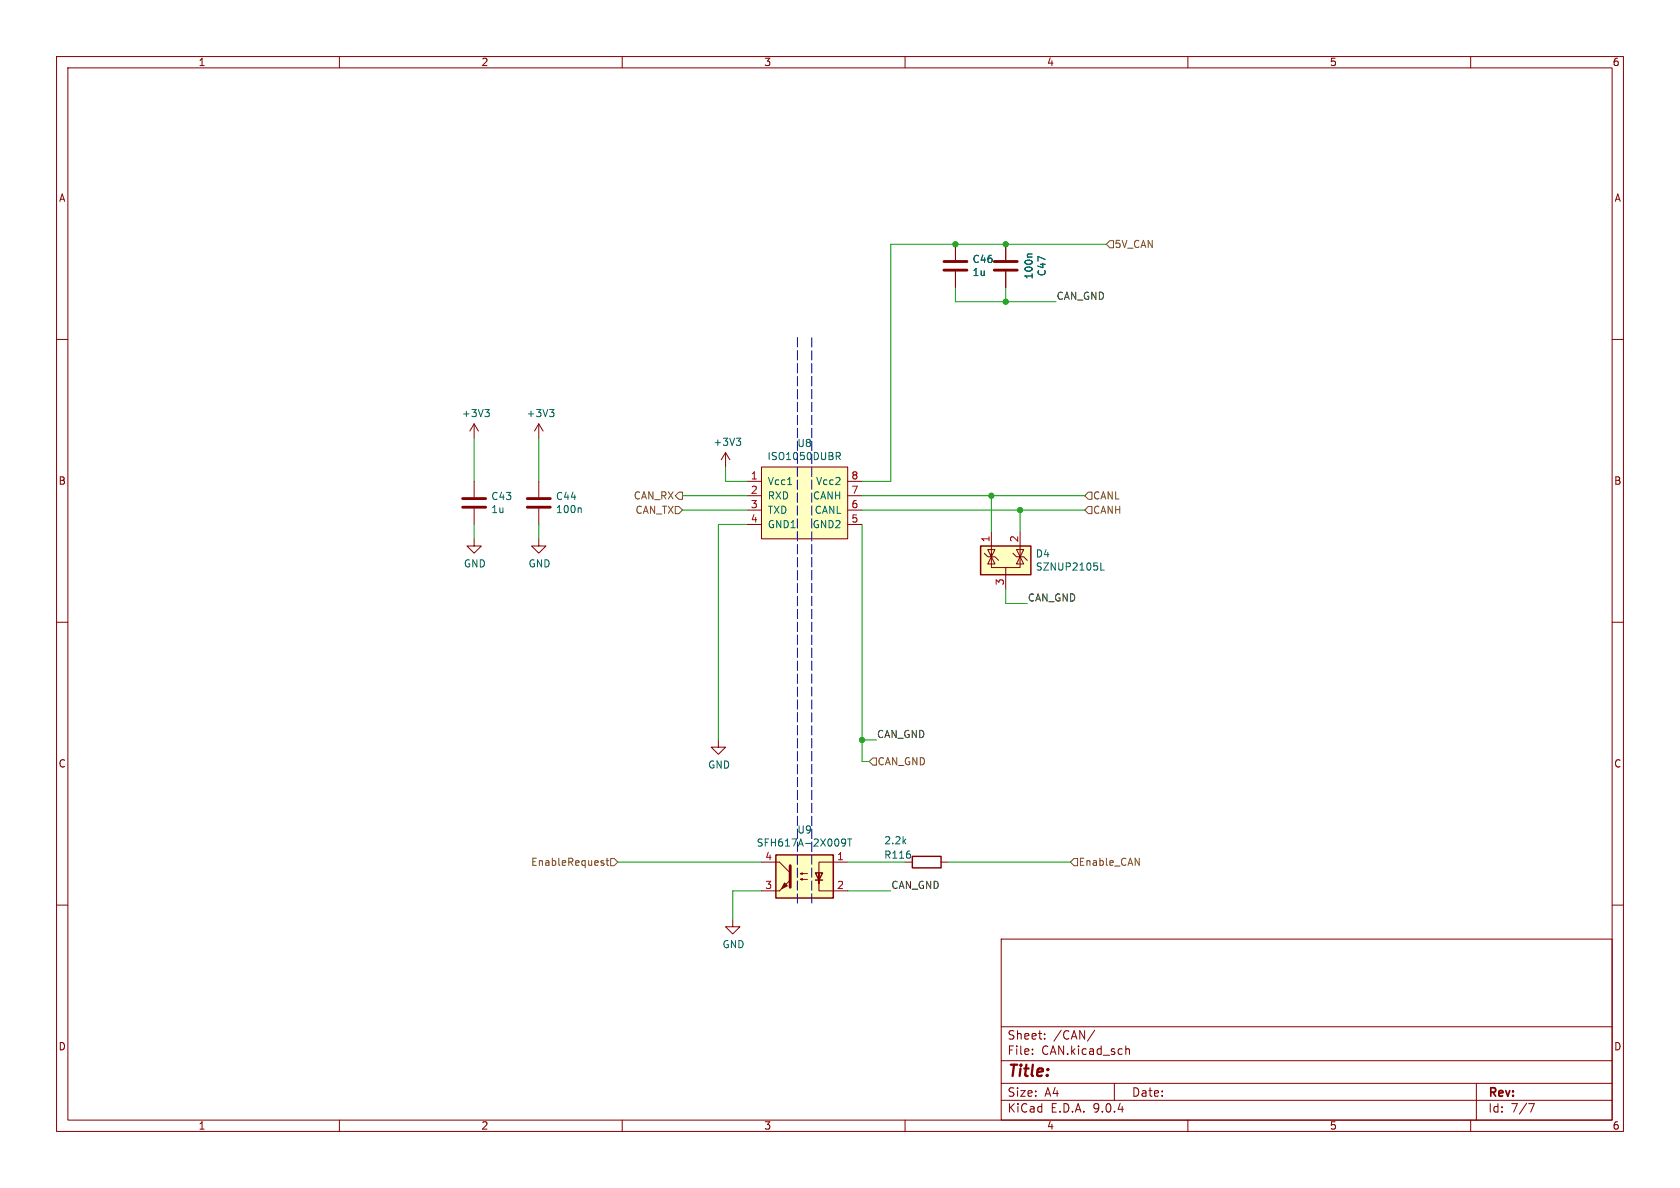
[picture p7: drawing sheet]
<svg xmlns="http://www.w3.org/2000/svg" width="297mm" height="210mm" viewBox="0 0 297 210" stroke-linecap="round" stroke-linejoin="round" font-family="sans-serif">
<g fill="none" stroke="#840000" stroke-width=".18">
<path d="M10 10h277v190h-277zM12 12h273v186h-273zM60 10v2M110 10v2M160 10v2M210 10v2M260 10v2M168.9 43.2v2.8M168.9 48v2.8M10 60h2M83.8 74.9l-.7 1.3M83.8 74.9l.8 1.3"/>
<path d="M83.8 74.9v2.6M95.2 74.9l-.7 1.3M95.2 74.9l.8 1.3M95.2 74.9v2.6M285 60h2M83.8 95.3v1.2h1.3l-1.3 1.3-1.3-1.3h1.3M83.8 85.1v2.8M83.8 89.9v2.8M95.2 95.3v1.2h1.3l-1.3 1.3-1.2-1.3h1.2M95.2 85.1v2.8M95.2 89.9v2.8M128.3 80l-.8 1.3"/>
<path d="M128.3 80l.7 1.3M128.3 80v2.6M10 110h2M285 110h2M10 160h2M129.5 162.6v1.2h1.3l-1.3 1.3-1.2-1.3h1.2M177 166h108v32h-108zM285 160h2M60 198v2M110 198v2M160 198v2M177 194.5h108"/>
<path d="M177 191.5h108M177 187.5h108M177 181.5h108M182.5 186.3v.1M182.5 185.5v.1M184.7 183.6v.1M184.7 182.8v.1M193.5 182.1l-1.3 2M197 191.5v3M199 184.9v1.5M199 185.5l.2-.1 .4 .1 .1 .9M210 198v2"/>
<path d="M260 198v2M261 191.5v6.5M270.2 195.1h1l-.6 1.5"/>
</g>
<path d="M85.7 72.4h.8l-.4 .5M86.3 72.9l.2 .2v.3l-.2 .3M97.1 72.4h.8l-.4 .5M97.7 72.9l.2 .2v.3l-.2 .3M130.2 77.5h.7l-.4 .4M130.7 77.9l.2 .3v.3l-.2 .2M102.6 89.8l.2 .2v.6" fill="none" stroke="#006464" stroke-width=".18"/>
<path d="M166.9 46.2h4M166.9 47.8h4M81.8 88.1h4.1M81.8 89.7h4.1M93.2 88.1h4.1M93.2 89.7h4.1" fill="none" stroke="#840000" stroke-width=".51"/>
<path d="M134.6 82.6h15.3v12.7h-15.3z" fill="#ffffc2"/>
<path d="M132.1 85.1h2.5M132.1 87.6h2.5M132.1 90.2h2.5M132.1 92.7h2.5M134.6 82.6h15.3v12.7h-15.3zM149.9 85.1h2.5M149.9 87.6h2.5M149.9 90.2h2.5M149.9 92.7h2.5" fill="none" stroke="#840000" stroke-width=".18"/>
<path d="M147.8 80h.5l.3 .2-.2 .4h-.6M139.2 85.7h.8M148.1 80.6l.5 .6" fill="none" stroke="#006464" stroke-width=".18"/>
<path d="M137.2 151.1h10.1v7.7h-10.1z" fill="#ffffc2"/>
<path d="M137.2 151.1h10.1v7.7h-10.1zM144.1 154.3h1.3l-.6 1.3zM144.1 155.6h1.3M161.3 151.4h5.1v2h-5.1z" fill="none" stroke="#840000" stroke-width=".25"/>
<path d="M134.6 152.4h3.2l1.9 1.9M134.6 157.5h3.2M141.5 154.4l.4-.1v.3l-.4-.2h1.2M141.5 155.4l.4-.1v.3l-.4-.2h1.2M144.8 155.6v1.9h5.1M149.9 152.4h-5.1v3.8v-1.9M160 152.4h1.3M166.4 152.4h1.2" fill="none" stroke="#840000" stroke-width=".18"/>
<path d="M139.7 153v3.8" fill="none" stroke="#840000" stroke-width=".51"/>
<g fill="#840000" stroke="#840000" stroke-width=".18">
<path d="M138.7 156.1l.5 .5-1 .5z"/>
<path d="M137.8 157.5l1.9-1.9z"/>
</g>
<path d="M149.5 148.9l-.2 .2h-.3l-.2-.2 .1-.5 .4-.1 .1 .1a.84 .84 0 0 1-.3 1.2h-.2M149.9 148.3h.7M150.2 148.3v1.3" fill="none" stroke="#006464" stroke-width=".18"/>
<path d="M173.4 96.5h8.8v5.1h-8.8z" fill="#ffffc2"/>
<path d="M173.4 96.5h8.8v5.1h-8.8z" fill="none" stroke="#840000" stroke-width=".25"/>
<g fill="none" stroke="#840000" stroke-width=".18">
<path d="M168.9 43.2v2.8M168.9 48v2.8M177.8 43.2v2.8M177.8 48v2.8M174 97.8l.6 .6h1.3l.6 .7M175.3 98.4v1.9h5v-1.9M175.3 98.4l.6 1.3h-1.3zM175.3 97.8v.6l.6-1.2h-1.3l.7 1.2M175.3 94v4.4M179.1 97.8l.6 .6h1.3l.6 .7M179.7 97.2h1.3l-.7 1.2zM180.3 98.4l.7 1.3h-1.3z"/>
<path d="M180.3 94v4.4M177.8 100.3v3.8M127 130.8v1.3h1.3l-1.3 1.3-1.3-1.3h1.3"/>
</g>
<path d="M182.5 44.9h-.7l-.2 .2M194.6 99.5v1.3h.6" fill="none" stroke="#006464" stroke-width=".18"/>
<path d="M175.8 47.8h4M175.8 46.2h4" fill="none" stroke="#840000" stroke-width=".51"/>
<g fill="none" stroke="#725600" stroke-width=".18">
<path d="M196.2 42.5h.6v1.3h-.6l-.6-.6zM119.4 89.5h.6l.6 .7-.6 .6h-.6zM120 87h.6v1.3h-.6l-.6-.7zM192.4 87h.6v1.3h-.6l-.6-.7zM192.4 89.5h.6v1.3h-.6l-.6-.6zM154.3 134h.6v1.3h-.6l-.6-.7zM106.4 152.6h.3l.1 .2-.2 .2h-.2M106.4 152.1l.3 .1M107.1 152.1h.5M107.3 151.7v1.1l.3 .2M107.9 151.8h.7l.6 .6-.6 .6h-.7zM189.9 151.8h.6v1.2h-.6l-.7-.6z"/>
<path d="M200.7 151.7l.7 1.3v-1.3"/>
</g>
<path d="M141 59.7v100.3M143.5 59.7v100.3" fill="none" stroke="#0000c2" stroke-width=".18" stroke-dasharray="1.7 .6"/>
<g fill="none" stroke="#009600" stroke-width=".18">
<path d="M168.9 50.8v2.5h17.8M177.8 50.8v2.5M195.6 43.2h-38.1v41.9h-5.1M83.8 77.5v7.6M95.2 77.5v7.6M83.8 92.7v2.6M95.2 92.7v2.6M120.6 87.6h11.5M120.6 90.2h11.5M128.3 82.6v2.5h3.8M132.1 92.7h-5.1v38.1M152.4 92.7v41.9h1.3"/>
<path d="M152.4 87.6h39.4M152.4 90.2h39.4M175.3 87.6v6.4M180.3 90.2v3.8M177.8 104.1v2.6h3.8M152.4 130.8h2.5M109.2 152.4h25.4M134.6 157.5h-5.1v5.1M149.9 152.4h10.1M149.9 157.5h7.6M167.6 152.4h21.6"/>
</g>
<g fill="#009600" stroke="#009600" stroke-width=".18">
<circle cx="168.9" cy="43.2" r=".46"/>
<circle cx="177.8" cy="43.2" r=".46"/>
<circle cx="177.8" cy="53.3" r=".46"/>
<circle cx="180.3" cy="90.2" r=".46"/>
<circle cx="175.3" cy="87.6" r=".46"/>
<circle cx="152.4" cy="130.8" r=".46"/>
</g>
<text font-size="2.8" fill="#840000" x="178" y="190.9">Title:</text>
<g font-size="2.1" fill="#840000">
<text x="178" y="184">Sheet:</text>
<text x="186.2" y="184">/CAN/</text>
<text x="178" y="186.7">File:</text>
<text x="184.1" y="186.7">CAN.kicad_sch</text>
<text x="178" y="196.9">KiCad</text>
<text x="178" y="194.1">Size:</text>
<text x="184.7" y="194.1">A4</text>
<text x="185.7" y="196.9">E.D.A.</text>
<text x="193.3" y="196.9">9.0.4</text>
<text x="200" y="194.1">Date:</text>
<text x="263" y="194.3">Rev:</text>
<text x="263" y="196.9">Id:</text>
<text x="267.1" y="196.9">7/7</text>
</g>
<g font-size="1.8" fill="#840000">
<text x="35" y="11.9">1</text>
<text x="85" y="11.9">2</text>
<text x="135" y="11.9">3</text>
<text x="185" y="11.9">4</text>
<text x="235" y="11.9">5</text>
<text x="285" y="11.9">6</text>
<text x="10.3" y="35.9">A</text>
<text x="285.3" y="35.9">A</text>
<text x="10.3" y="85.9">B</text>
<text x="285.3" y="85.9">B</text>
<text x="10.3" y="135.9">C</text>
<text x="285.3" y="135.9">C</text>
<text x="10.3" y="185.9">D</text>
<text x="285.3" y="185.9">D</text>
<text x="35" y="199.9">1</text>
<text x="85" y="199.9">2</text>
<text x="135" y="199.9">3</text>
<text x="185" y="199.9">4</text>
<text x="235" y="199.9">5</text>
<text x="285" y="199.9">6</text>
</g>
<g font-size="1.8" fill="#006464">
<text x="171.8" y="46.7">C46</text>
<text x="171.8" y="49">1u</text>
<text x="182.8" y="49.5" transform="rotate(-90 182.8 49.5)">100n</text>
<text x="185.1" y="48.9" transform="rotate(-90 185.1 48.9)">C47</text>
<text x="81.6" y="73.9">+3V3</text>
<text x="93" y="73.9">+3V3</text>
<text x="126" y="79">+3V3</text>
<text x="135.6" y="81.5">ISO1050DUBR</text>
<text x="140.9" y="79.2">U8</text>
<text x="86.8" y="88.6">C43</text>
<text x="98.2" y="88.6">C44</text>
<text x="135.6" y="86">Vcc1</text>
<text x="135.6" y="88.5">RXD</text>
<text x="143.6" y="88.5">CANH</text>
<text x="144.2" y="86">Vcc2</text>
<text x="86.8" y="90.9">1u</text>
<text x="98.2" y="90.9">100n</text>
<text x="135.6" y="91">TXD</text>
<text x="135.6" y="93.6">GND1</text>
<text x="143.6" y="93.6">GND2</text>
<text x="143.9" y="91">CANL</text>
<text x="81.9" y="100.5">GND</text>
<text x="93.3" y="100.5">GND</text>
<text x="183" y="98.8">D4</text>
<text x="183" y="101.1">SZNUP2105L</text>
<text x="125.1" y="136.1">GND</text>
<text x="133.7" y="149.9">SFH617A-2X009T</text>
<text x="140.9" y="147.5">U9</text>
<text x="156.2" y="149.5">2.2k</text>
<text x="156.2" y="152">R116</text>
<text x="127.6" y="167.8">GND</text>
</g>
<g font-size="1.8" fill="#725600">
<text x="197" y="44">5V_CAN</text>
<text x="111.9" y="88.5">CAN_RX</text>
<text x="193.1" y="88.5">CANL</text>
<text x="112.2" y="91">CAN_TX</text>
<text x="193.1" y="91">CANH</text>
<text x="155" y="135.5">CAN_GND</text>
<text x="93.8" y="153.3">EnableRequest</text>
<text x="190.6" y="153.3">Enable_CAN</text>
</g>
<g font-size="1.8" fill="#0f0f0f">
<text x="186.7" y="53.1">CAN_GND</text>
<text x="181.6" y="106.4">CAN_GND</text>
<text x="154.9" y="130.5">CAN_GND</text>
<text x="157.5" y="157.2">CAN_GND</text>
</g>
<g font-size="1.8" fill="#a90000">
<text x="132.6" y="84.8">1</text>
<text x="132.6" y="87.4">2</text>
<text x="132.6" y="89.9">3</text>
<text x="150.4" y="84.8">8</text>
<text x="150.4" y="87.4">7</text>
<text x="150.4" y="89.9">6</text>
<text x="132.6" y="92.5">4</text>
<text x="150.4" y="92.5">5</text>
<text x="175" y="96" transform="rotate(-90 175 96)">1</text>
<text x="180.1" y="96" transform="rotate(-90 180.1 96)">2</text>
<text x="177.5" y="103.6" transform="rotate(-90 177.5 103.6)">3</text>
<text x="135.2" y="152.1">4</text>
<text x="147.9" y="152.1">1</text>
<text x="135.2" y="157.2">3</text>
<text x="147.9" y="157.2">2</text>
</g>
</svg>
